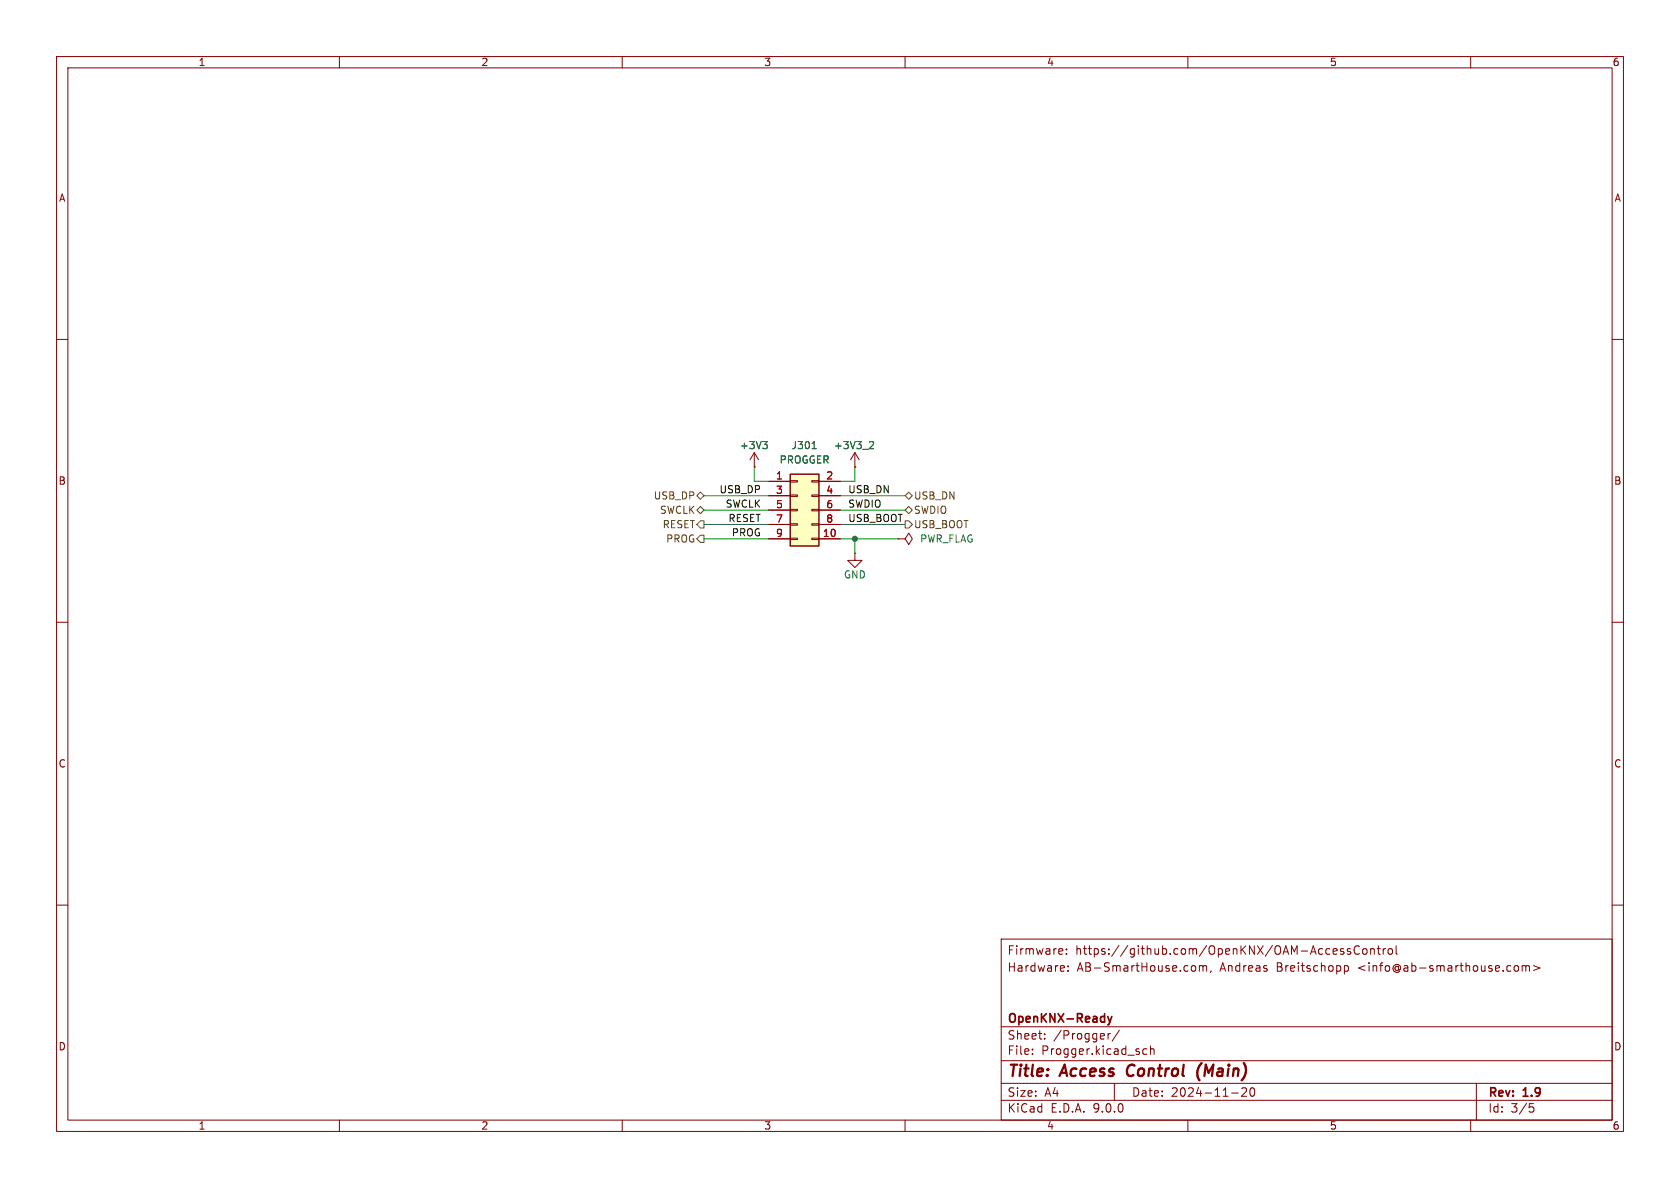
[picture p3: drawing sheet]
<svg xmlns="http://www.w3.org/2000/svg" width="297mm" height="210mm" viewBox="0 0 297 210" stroke-linecap="round" stroke-linejoin="round" font-family="sans-serif">
<g fill="none" stroke="#840000" stroke-width=".18">
<path d="M10 10h277v190h-277zM12 12h273v186h-273zM60 10v2M110 10v2M160 10v2M210 10v2M260 10v2M10 60h2M285 60h2M133.3 82.6h.1M133.3 80l.8 1.3M133.3 80l-.7 1.3"/>
<path d="M133.3 80v2.6M151.1 97.8v1.3h1.3l-1.3 1.2-1.2-1.2h1.2M151.1 97.8h.1M158.7 95.3h1.3l.7-1.1 .6 1.1-.6 1-.7-1M158.7 95.3h.1M10 110h2M285 110h2M10 160h2M177 166h108v32h-108zM187.8 167.8l.1 .3-.7 .1M188.5 168.6v.1M188.5 167.8v.1"/>
<path d="M188.8 171.6v.1M188.8 170.8v.1M211.1 170.7l.3 .3v.4l-.3 .3M212 170.8l.5-.1 .2 .2M212 170.7v1M212.7 170.9l.2-.2 .3 .1 .1 .9M212.7 170.9v.8M214.1 171.6l-.1 .3M237.5 167.8l-.3-.1-.2 .2v.2l.5 .2v.3h-.5M237.7 170.8l.4-.1 .3 .3v.4l-.2 .2h-.5M237.7 170.7v1.5M238.7 167.8l-.3-.1-.2 .2v.2l.5 .2v.3h-.5"/>
<path d="M240.3 167.3a.6 .6 0 0 0-.7 0 .6 .6 0 0 0-.2 .8 .56 .56 0 0 0 .3 .5 .56 .56 0 0 0 .6 0M241 167.8l.4-.1 .3 .3v.4l-.3 .3-.4-.1-.1-.2v-.4zM242.3 167.8l.2-.1 .4 .1 .1 .9M242.3 167.7v1M243.5 167.7h.5M243.7 167.2v1.3l.3 .2M244.5 167.7v1M245 167.7l-.3 .1-.2 .2M245.5 167.8l.4-.1 .3 .3v.4l-.3 .3-.4-.1-.1-.2v-.4zM246.8 167.2v1.3l.2 .2M267.8 170.8l.4-.1 .3 .3v.4l-.3 .3-.4-.1-.1-.2v-.4zM269.1 170.8l.4-.1 .2 .2"/>
<path d="M269.1 170.7v1M269.7 170.9l.3-.2 .3 .1 .1 .9M269.7 170.9v.8M271.1 170.7l1.1 .4-1.1 .5M285 160h2M60 198v2M110 198v2M160 198v2M177 194.5h108M177 191.5h108M177 187.5h108M177 181.5h108"/>
<path d="M182.5 186.3v.1M182.5 185.5v.1M184.7 183.6v.1M184.7 182.8v.1M195.9 182.7v1M196.3 182.7l-.3 .1-.1 .2M197 191.5v3M197.9 182.1l-1.3 2M202.7 185.5l-.4-.1-.3 .3v.4l.2 .2h.5M203.4 185.5l.2-.1 .4 .1v.9M203.4 184.9v1.5M210 198v2"/>
<path d="M217.7 193.2h1.2M220.3 192.4v.5l-.8 .9h.9M221.1 192.4a.81 .81 0 0 0 .4 1.4l.2-.1 .1-.5-.1-.8M260 198v2M261 191.5v6.5M270.4 195.1h.7M270.5 195.7h.4l.3 .3-.2 .5-.5 .1"/>
</g>
<path d="M199.5 188.5a1.27 1.27 0 0 0 0 1.6M212.4 187.9a2.35 2.35 0 0 0-.3 3.1" fill="none" stroke="#840000" stroke-width=".4"/>
<path d="M195.8 179.7l.4 1M196.6 179.7l-.4 1M196.2 180.7l-.1 .3-.3 .2" fill="none" stroke="#840000" stroke-width=".3"/>
<path d="M134.9 78h.7l-.4 .5M135.4 78.5l.2 .3v.3l-.2 .2" fill="none" stroke="#006464" stroke-width=".18"/>
<path d="M139.7 83.8h5.1v12.7h-5.1z" fill="#ffffc2"/>
<path d="M139.7 83.8h5.1v12.7h-5.1z" fill="none" stroke="#840000" stroke-width=".25"/>
<g fill="none" stroke="#840000" stroke-width=".18">
<path d="M133.3 82.6h.1M135.9 85.1h3.8M135.9 87.6h3.8M135.9 90.2h3.8M135.9 92.7h3.8M135.9 95.3h3.8M139.7 85h1.3v.2h-1.3zM139.7 87.5h1.3v.3h-1.3zM139.7 90h1.3v.3h-1.3zM139.7 92.6h1.3v.2h-1.3zM139.7 95.1h1.3v.3h-1.3zM143.5 85h1.3v.2h-1.3z"/>
<path d="M143.5 87.5h1.3v.3h-1.3zM143.5 90h1.3v.3h-1.3zM143.5 92.6h1.3v.2h-1.3zM143.5 95.1h1.3v.3h-1.3zM144.8 85.1h3.8M144.8 87.6h3.8M144.8 90.2h3.8M144.8 92.7h3.8M144.8 95.3h3.8M151.1 82.6h.1M151.1 80l-.7 1.3M151.1 80l.8 1.3"/>
<path d="M151.1 80v2.6"/>
</g>
<path d="M134.9 78h.7l-.4 .5M135.4 78.5l.2 .3v.3l-.2 .2M143.6 79.3h.7M153.9 78l.4 .1 .1 .3-.7 .9h.7" fill="none" stroke="#006464" stroke-width=".18"/>
<path d="M123.2 87.6l.6-.6 .7 .6-.7 .7zM123.8 89.5l.7 .7-.7 .6-.6-.6zM123.8 92.1h.7v1.2h-.7l-.6-.6zM123.8 94.6h.7v1.3h-.7l-.6-.6zM160 90.2l.7-.7 .6 .7-.6 .6zM160 92.1h.7l.6 .6-.6 .6h-.7zM160.7 87l.6 .6-.6 .7-.7-.7z" fill="none" stroke="#725600" stroke-width=".18"/>
<path d="M124.5 95.3h11.4M124.5 90.2h11.4M124.5 87.6h11.4M124.5 92.7h11.4M133.3 82.6v2.5h2.6M148.6 95.3h10.1M148.6 90.2h11.4M148.6 87.6h11.4M148.6 92.7h11.4M151.1 82.6v2.5h-2.5M151.1 95.3v2.5" fill="none" stroke="#009600" stroke-width=".18"/>
<circle cx="151.1" cy="95.3" r=".46" fill="#009600" stroke="#009600" stroke-width=".18"/>
<g font-size="2.8" fill="#840000">
<text x="178" y="190.9">Title:</text>
<text x="187.7" y="190.9">Access</text>
<text x="200.1" y="190.9">Control</text>
<text x="213.3" y="190.9">(Main)</text>
</g>
<g font-size="2.1" fill="#840000">
<text x="178" y="172">Hardware:</text>
<text x="178" y="169">Firmware:</text>
<text x="190.1" y="169">https://github.com/OpenKNX/OAM-AccessControl</text>
<text x="190.4" y="172">AB-SmartHouse.com,</text>
<text x="215.7" y="172">Andreas</text>
<text x="225.8" y="172">Breitschopp</text>
<text x="240.3" y="172">&lt;info@ab-smarthouse.com&gt;</text>
<text x="178" y="184">Sheet:</text>
<text x="178" y="181.2">OpenKNX-Ready</text>
<text x="186.2" y="184">/Progger/</text>
<text x="178" y="186.7">File:</text>
<text x="184.1" y="186.7">Progger.kicad_sch</text>
<text x="178" y="196.9">KiCad</text>
<text x="178" y="194.1">Size:</text>
<text x="184.7" y="194.1">A4</text>
<text x="185.7" y="196.9">E.D.A.</text>
<text x="193.3" y="196.9">9.0.0</text>
<text x="200" y="194.1">Date:</text>
<text x="207" y="194.1">2024-11-20</text>
<text x="263" y="194.3">Rev:</text>
<text x="263" y="196.9">Id:</text>
<text x="267.1" y="196.9">3/5</text>
<text x="269.4" y="194.3">1.9</text>
</g>
<g font-size="1.8" fill="#840000">
<text x="35" y="11.9">1</text>
<text x="85" y="11.9">2</text>
<text x="135" y="11.9">3</text>
<text x="185" y="11.9">4</text>
<text x="235" y="11.9">5</text>
<text x="285" y="11.9">6</text>
<text x="10.3" y="35.9">A</text>
<text x="285.3" y="35.9">A</text>
<text x="10.3" y="85.9">B</text>
<text x="285.3" y="85.9">B</text>
<text x="10.3" y="135.9">C</text>
<text x="285.3" y="135.9">C</text>
<text x="10.3" y="185.9">D</text>
<text x="285.3" y="185.9">D</text>
<text x="35" y="199.9">1</text>
<text x="85" y="199.9">2</text>
<text x="135" y="199.9">3</text>
<text x="185" y="199.9">4</text>
<text x="235" y="199.9">5</text>
<text x="285" y="199.9">6</text>
</g>
<g font-size="1.8" fill="#006464">
<text x="130.7" y="79.6">+3V3</text>
<text x="137.7" y="82.1">PROGGER</text>
<text x="139.8" y="79.6">J301</text>
<text x="147.3" y="79.6">+3V3_2</text>
<text x="162.6" y="96.1">PWR_FLAG</text>
<text x="149.1" y="102.5">GND</text>
</g>
<g font-size="1.8" fill="#725600">
<text x="115.5" y="88.5">USB_DP</text>
<text x="161.5" y="88.5">USB_DN</text>
<text x="116.6" y="91">SWCLK</text>
<text x="117.1" y="93.6">RESET</text>
<text x="161.5" y="91">SWDIO</text>
<text x="161.5" y="93.6">USB_BOOT</text>
<text x="117.7" y="96.1">PROG</text>
</g>
<g font-size="1.8" fill="#0f0f0f">
<text x="127.1" y="87.3">USB_DP</text>
<text x="128.2" y="89.8">SWCLK</text>
<text x="149.9" y="89.8">SWDIO</text>
<text x="149.9" y="87.3">USB_DN</text>
<text x="128.7" y="92.4">RESET</text>
<text x="129.3" y="94.9">PROG</text>
<text x="149.9" y="92.4">USB_BOOT</text>
</g>
<g font-size="1.8" fill="#a90000">
<text x="137.1" y="84.8">1</text>
<text x="137.1" y="87.4">3</text>
<text x="137.1" y="89.9">5</text>
<text x="146" y="84.8">2</text>
<text x="146" y="87.4">4</text>
<text x="146" y="89.9">6</text>
<text x="137.1" y="92.5">7</text>
<text x="137.1" y="95">9</text>
<text x="145.4" y="95">10</text>
<text x="146" y="92.5">8</text>
</g>
</svg>
